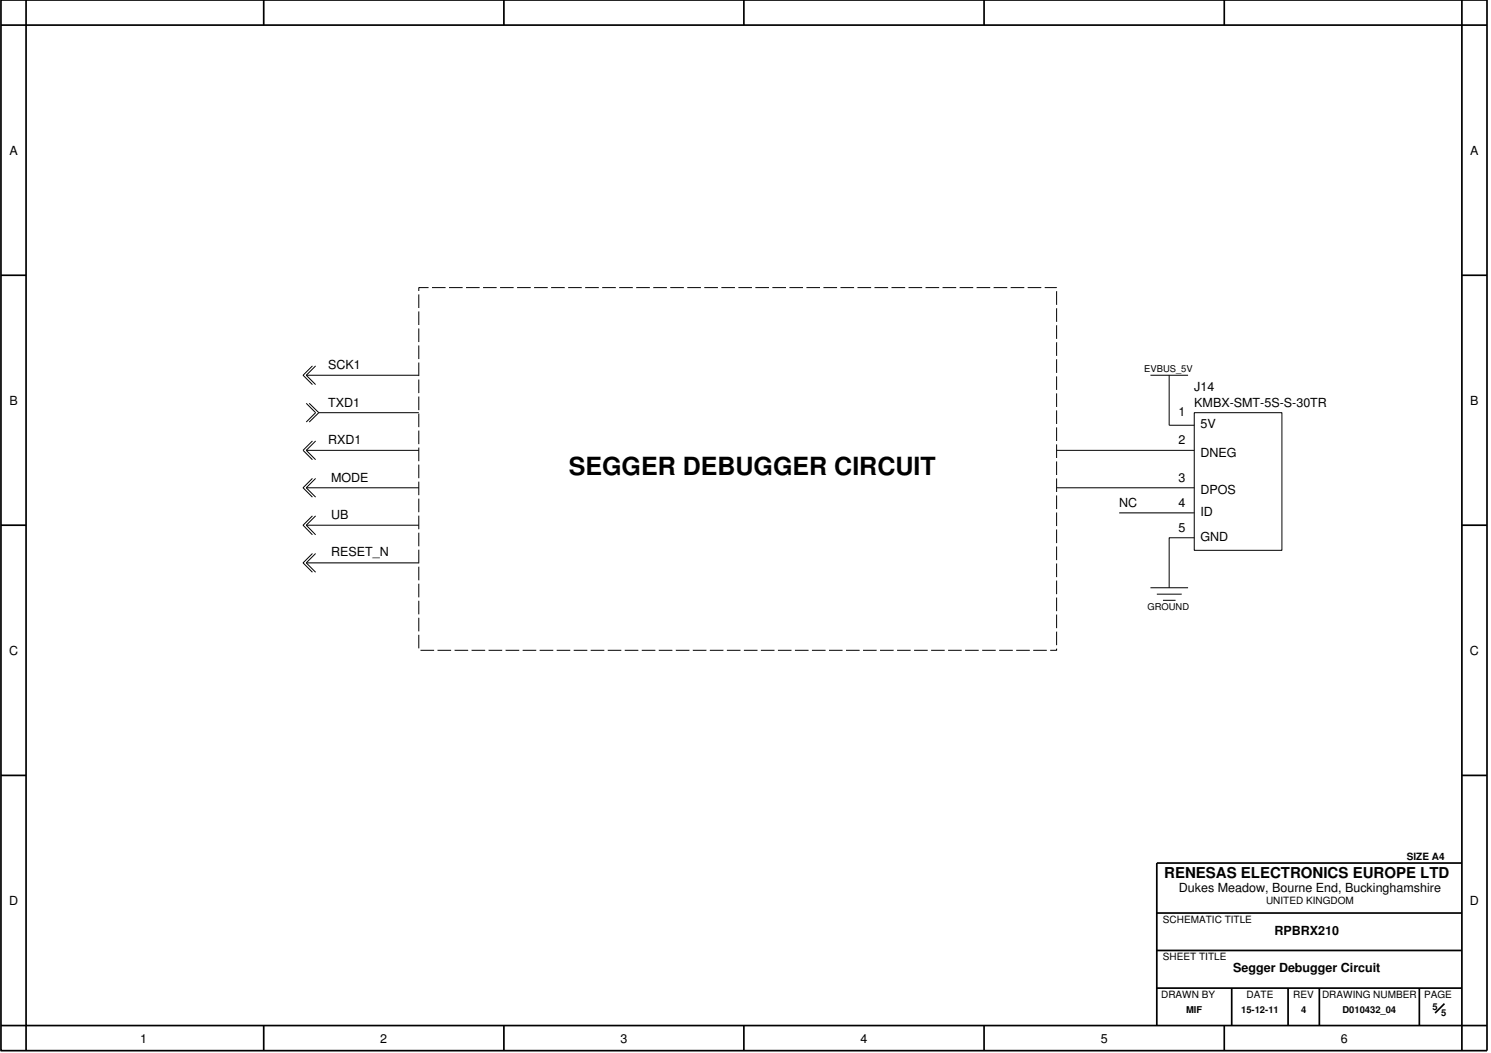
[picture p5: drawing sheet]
<svg xmlns="http://www.w3.org/2000/svg" width="297mm" height="210mm" viewBox="0 0 297 210" stroke-linecap="round" stroke-linejoin="round" font-family="sans-serif">
<g fill="none" stroke="#000" stroke-width=".34">
<path d="M.2 0h295.7v209.1h-295.7zM5.2 0v5h-5M52.5 0v5M100.3 0v5M148 0v5M195.8 0v5M243.6 0v5M290.9 0v5h5M5.2 5h285.7v199.1h-285.7zM.2 54.8h5M290.9 54.8h5M.2 104.5h5"/>
<path d="M290.9 104.5h5M.2 154.3h5M290.9 154.3h5M290.9 171.7h-60.7v32.4M230.2 196.6h60.7M230.2 189.1h60.7M230.2 181.7h60.7M245.1 196.6v7.5M256.3 196.6v7.5M262.5 196.6v7.5M282.4 196.6v7.5M287.4 199.7l-1.8 1.9"/>
<path d="M.2 204.1h5v5M52.5 204.1v5M100.3 204.1v5M148 204.1v5M195.8 204.1v5M243.6 204.1v5M295.9 204.1h-5v5"/>
</g>
<g fill="none" stroke="#000" stroke-width=".2">
<path d="M83.3 58.6v2.7M85.3 57.2h-2v.7M86 57.2h2.7M89.3 57.2h2.8M92.7 57.2h2.7M96.1 57.2h2.7M99.5 57.2h2.7M102.9 57.2h2.7M106.3 57.2h2.7M109.7 57.2h2.7M113.1 57.2h2.7M116.4 57.2h2.7"/>
<path d="M119.8 57.2h2.7M123.2 57.2h2.7M126.6 57.2h2.7M130 57.2h2.7M133.4 57.2h2.7M136.8 57.2h2.7M140.1 57.2h2.8M143.5 57.2h2.7M146.9 57.2h2.7M150.3 57.2h2.7M153.7 57.2h2.7M157.1 57.2h2.7"/>
<path d="M160.5 57.2h2.7M163.9 57.2h2.7M167.2 57.2h2.7M170.6 57.2h2.7M174 57.2h2.7M177.4 57.2h2.7M180.8 57.2h2.7M184.2 57.2h2.7M187.6 57.2h2.7M190.9 57.2h2.8M194.3 57.2h2.7M197.7 57.2h2.7"/>
<path d="M201.1 57.2h2.7M204.5 57.2h2.7M207.9 57.2l2.3 .1M210.2 58v2.7M60.9 74.7h22.4M60.9 74.7l1.9 1.8M62.2 72.8l-1.9 1.9 1.9 1.8M62.8 72.8l-1.9 1.9M83.3 62v2.7M83.3 65.4v2.7M83.3 68.7v2.8M83.3 72.1v2.7"/>
<path d="M83.3 75.5v2.7M83.3 78.9v2.7M210.2 61.3v2.8M210.2 64.7v2.7M210.2 68.1v2.7M210.2 71.5v2.7M210.2 74.9v2.7M210.2 78.3v2.7M228.9 74.7h7.5M232.6 74.7v9.9h5M60.9 80.3l1.9 1.8-1.9 1.9M60.9 89.6h22.4"/>
<path d="M60.9 97.1h22.4M60.9 89.6l1.9 1.9M60.9 97.1l1.9 1.8M61.5 80.3l1.9 1.8M62.2 95.2l-1.9 1.9 1.9 1.8M62.2 87.8l-1.9 1.8 1.9 1.9M62.8 87.8l-1.9 1.8M62.8 95.2l-1.9 1.9M63.4 82.1l-1.9 1.9M63.4 82.1h19.9M83.3 82.3v2.7M83.3 85.7v2.7"/>
<path d="M83.3 89.1v2.7M83.3 92.5v2.7M83.3 95.8v2.8M83.3 99.2v2.7M210.2 81.7v2.7M210.2 85v2.8M210.2 88.4v2.7M210.2 91.8v2.7M210.2 95.2v2.7M210.2 98.6v2.7M210.2 89.6h27.4M210.2 97.1h27.4"/>
<path d="M237.6 82.1h17.5v27.4h-17.5zM60.9 112h22.4M60.9 112l1.9 1.9M60.9 104.5h22.4M60.9 104.5l1.9 1.9M62.2 110.2l-1.9 1.8 1.9 1.9M62.2 102.7l-1.9 1.8 1.9 1.9M62.8 110.2l-1.9 1.8M62.8 102.7l-1.9 1.8M83.3 102.6v2.7M83.3 106v2.7M83.3 109.4v2.7"/>
<path d="M83.3 112.8v2.7M83.3 116.2v2.7M83.3 119.5v2.8M210.2 102v2.7M210.2 105.4v2.7M210.2 108.8v2.7M210.2 112.1v2.8M210.2 115.5v2.7M210.2 118.9v2.7M222.7 102.1h14.9M228.9 117h7.5M230.2 118.2h4.9"/>
<path d="M231.4 119.5h2.5M237.6 107h-5v10M83.3 122.9v2.7M83.3 126.3v2.7M83.7 129.4h2.7M87.1 129.4h2.7M90.4 129.4h2.8M93.8 129.4h2.7M97.2 129.4h2.7M100.6 129.4h2.7M104 129.4h2.7M107.4 129.4h2.7"/>
<path d="M110.8 129.4h2.7M114.2 129.4h2.7M117.5 129.4h2.7M120.9 129.4h2.7M124.3 129.4h2.7M127.7 129.4h2.7M131.1 129.4h2.7M134.5 129.4h2.7M137.9 129.4h2.7M141.2 129.4h2.8M144.6 129.4h2.7M148 129.4h2.7"/>
<path d="M151.4 129.4h2.7M154.8 129.4h2.7M158.2 129.4h2.7M161.6 129.4h2.7M165 129.4h2.7M168.3 129.4h2.7M171.7 129.4h2.7M175.1 129.4h2.7M178.5 129.4h2.7M181.9 129.4h2.7M185.3 129.4h2.7M188.7 129.4h2.7"/>
<path d="M192 129.4h2.8M195.4 129.4h2.7M198.8 129.4h2.7M202.2 129.4h2.7M205.6 129.4h2.7M210.2 129.1v.3h-1.2M210.2 122.3v2.7M210.2 125.7v2.7"/>
</g>
<text font-size="5" x="113.2" y="94.6">SEGGER DEBUGGER CIRCUIT</text>
<text font-size="3" x="231.7" y="174.7">RENESAS ELECTRONICS EUROPE LTD</text>
<g font-size="2.5">
<text x="1.9" y="30.8">A</text>
<text x="292.6" y="30.8">A</text>
<text x="65.3" y="73.4">SCK1</text>
<text x="237.6" y="77.8">J14</text>
<text x="1.9" y="80.6">B</text>
<text x="65.3" y="80.9">TXD1</text>
<text x="234.5" y="82.8">1</text>
<text x="237.6" y="80.9">KMBX-SMT-5S-S-30TR</text>
<text x="292.6" y="80.6">B</text>
<text x="65.3" y="88.3">RXD1</text>
<text x="234.5" y="88.3">2</text>
<text x="238.9" y="85.3">5V</text>
<text x="65.9" y="95.8">MODE</text>
<text x="234.5" y="95.8">3</text>
<text x="238.9" y="90.8">DNEG</text>
<text x="222.7" y="100.8">NC</text>
<text x="234.5" y="100.8">4</text>
<text x="238.9" y="98.3">DPOS</text>
<text x="65.9" y="103.3">UB</text>
<text x="234.5" y="105.8">5</text>
<text x="238.9" y="102.7">ID</text>
<text x="238.9" y="107.7">GND</text>
<text x="65.9" y="110.7">RESET_N</text>
<text x="1.8" y="130.3">C</text>
<text x="292.5" y="130.3">C</text>
<text x="234.6" y="177.6">Dukes Meadow, Bourne End, Buckinghamshire</text>
<text x="1.8" y="180.1">D</text>
<text x="292.5" y="180.1">D</text>
<text x="253.6" y="186.1">RPBRX210</text>
<text x="245.4" y="193.5">Segger Debugger Circuit</text>
<text x="27.9" y="207.5">1</text>
<text x="75.7" y="207.5">2</text>
<text x="123.5" y="207.5">3</text>
<text x="171.2" y="207.5">4</text>
<text x="219" y="207.5">5</text>
<text x="266.8" y="207.5">6</text>
</g>
<g font-size="2">
<text x="279.9" y="171.1">SIZE A4</text>
<text x="251.9" y="179.9">UNITED KINGDOM</text>
<text x="231.4" y="183.6">SCHEMATIC TITLE</text>
<text x="231.4" y="191.1">SHEET TITLE</text>
<text x="231" y="198.6">DRAWN BY</text>
<text x="248.1" y="198.6">DATE</text>
<text x="257.4" y="198.6">REV</text>
<text x="263.1" y="198.6">DRAWING NUMBER</text>
<text x="283.4" y="198.6">PAGE</text>
</g>
<g font-size="1.9">
<text x="227.7" y="74">EVBUS_5V</text>
<text x="228.3" y="121.3">GROUND</text>
<text x="236" y="201.6">MIF</text>
<text x="247" y="201.6">15-12-11</text>
<text x="258.9" y="201.6">4</text>
<text x="267.1" y="201.6">D010432_04</text>
<text x="285" y="201">5</text>
<text x="286.8" y="202.2">5</text>
</g>
</svg>
